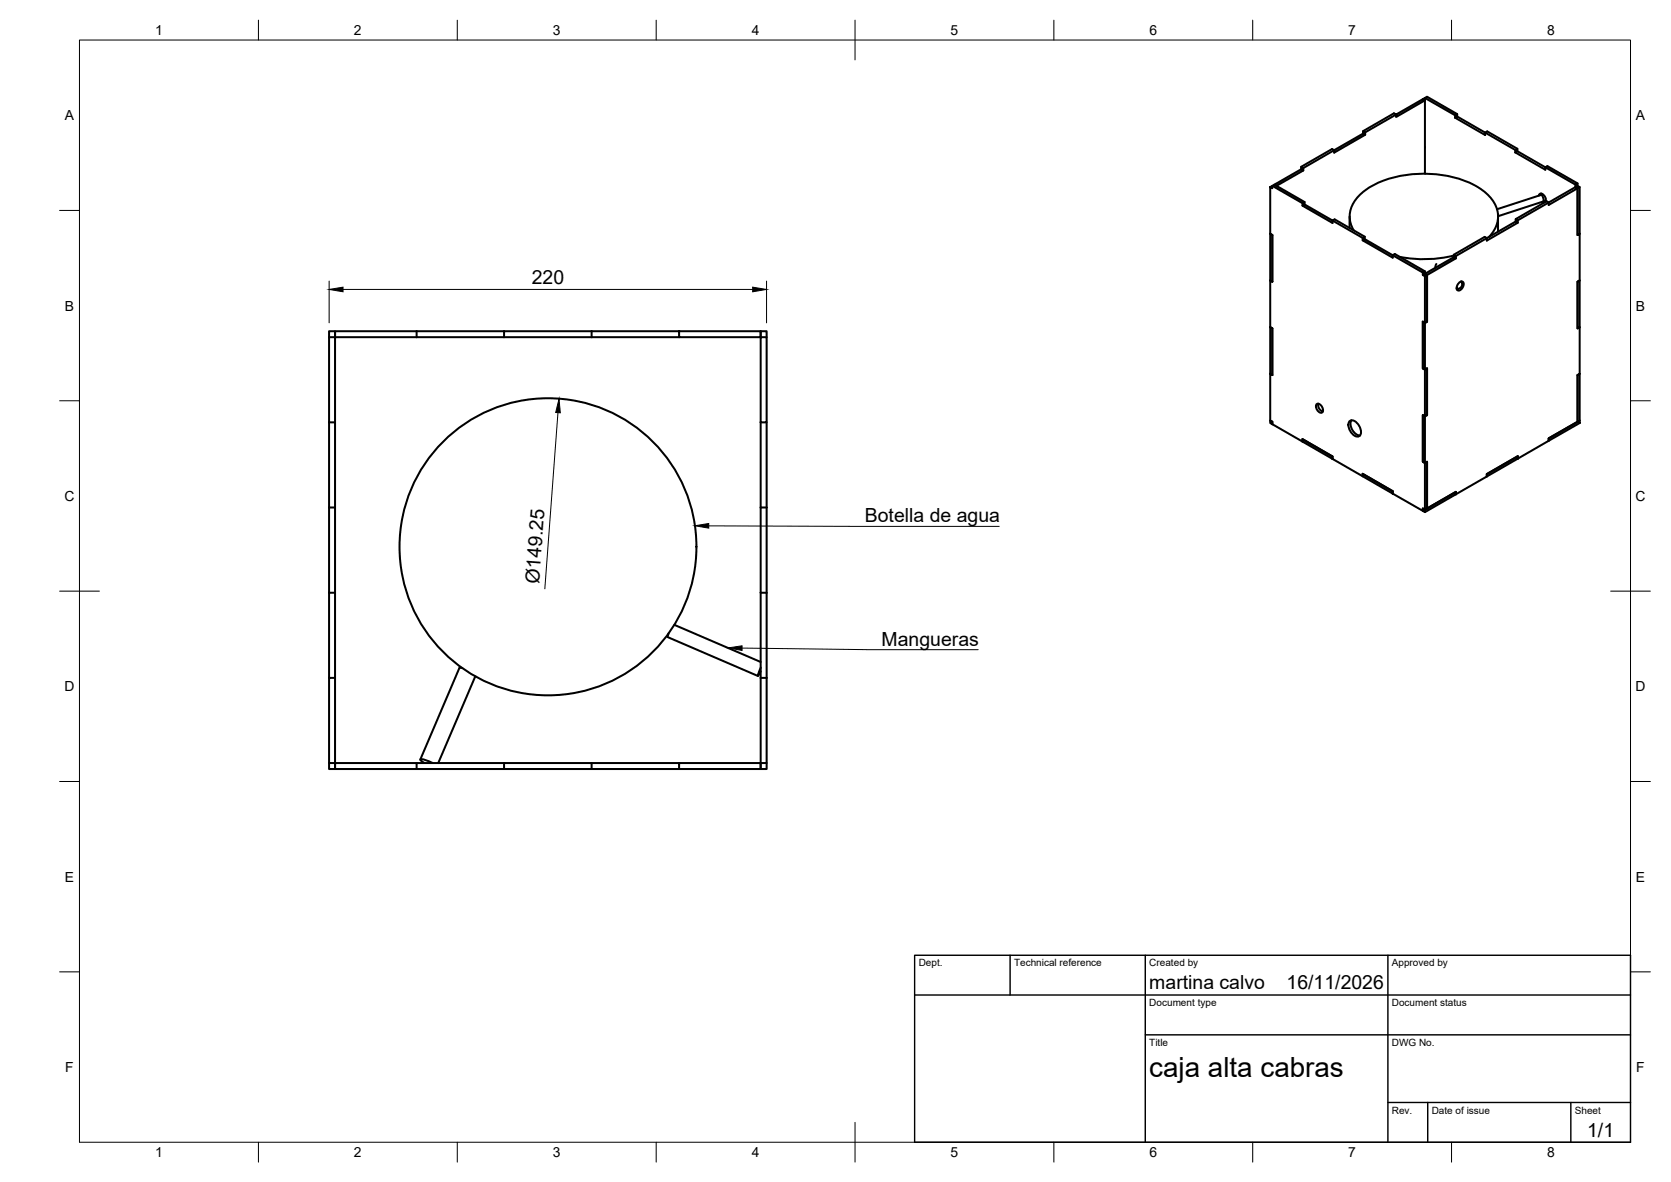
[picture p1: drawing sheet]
<svg xmlns="http://www.w3.org/2000/svg" width="420mm" height="297mm" viewBox="0 0 420 297" stroke-linecap="round" stroke-linejoin="round" font-family="sans-serif">
<!-- layer: Visible -->
<g fill="none" stroke="#000" stroke-width=".51">
<path d="M342.7 33l7.8-4.5 .5 .3 6.8-3.9 .5 .3-7.3 4.2v-.6l-7.7 4.5M342.7 33.6v-.6l.6 .3v.6M357.8 24.9l.5-.3v.6zM358.3 25.2v18.5M365.9 29.6l.5-.3 14.6 8.4M365.9 29.6l7.5 4.3v-.6l.6-.3 7.5 4.4M366.4 29.3v-.6l-.5 .3v.6M366.4 28.7l-7.6-4.4-.5 .3 7.6 4.4M381 38.3l7.6 4.4v-.7l.5-.3 7.6 4.4-.6 .3-14.6-8.4zM381.5 38v-.6l-.5 .3v.6M319.4 47l.5-.3v.6zM319.4 58.7l.5 .4v11.7l-.5-.3"/>
<path d="M319.4 47v58.7l.5 .3v.6M320.4 46.4l6.8-3.9 .5 .3-6.7 3.9M327.2 41.9l7.7-4.4 .6 .2v.7l7.8-4.5-.6-.3-15 8.6M327.2 42.5v-.6l.5 .3v.6M328 51.4v-.6l-.5 .3v.6M328 50.8l-7.6-4.4-.5 .3 7.6 4.4M339.3 54.4v2.9M340.3 57.8a6.8 6.8 0 0 1 1.5-8.7 22.8 22.8 0 0 1 15.4-5.4 25.8 25.8 0 0 1 16 4.5 7.3 7.3 0 0 1 2.7 9.2l-1.5 2.1M343.2 59.5l-7.6-4.4-.6 .3v.6l-7.5-4.3 .5-.3 14.6 8.4M376.4 52.6l11.2-3.7 .5 1.2v.5l-11.4 3.7-.1-.5M376.7 54.4v3.8M381.1 55.7l.5 .3-7.8 4.5v-.7l-.5-.3-7.8 4.5"/>
<path d="M381.1 55.7v-.6l.5 .3v.6M381.1 55.7l-15 8.6M386.9 49.1a.61 .61 0 0 1 .6-.5 .61 .61 0 0 1 .6 .4l.6 .9-.1 .8M387.5 48.6v.4M387.7 50.7l.6 .2M388.2 50.4l.5 .2M396.1 47l.6 .3-7.3 4.2v-.6l-.5-.3-7.8 4.5M396.1 46.4v.6l.6 .3v11.8l.5-.4v-11.7l-.5-.3M396.1 47l-14.5 8.4M396.7 46.1v.6l-.6 .3M397.2 47l-.5 .3v11.8l.5-.4v11.8l-.5 .3v11.7l.5-.3v11.7l-.5 .4M342.6 60.4l7.6 4.4v-.7l.5-.3 7.6 4.4-.5 .3-14.6-8.4z"/>
<path d="M343.2 60.1v-.6l-.6 .3v.6M357.8 69.1l.5 .3 .5-.3v11.7l-.5 .4-.5-.4M357.8 68.5v.6l.5-.3M358.3 68.8l7.2-4.2 .6 .3-7.3 4.2zM358.3 69.4v23.5l-.5-.3M358.3 68.2v.6l.5 .3v11.7l-.5 .4-.5-.4M361.2 66.3l-.3 1M365.5 64.6v-.6l.6 .3v.6M365.6 64.2a31.6 31.6 0 0 1-13.6 .4M366.6 72.6l-.3 .1M366.9 71.1a.65 .65 0 0 1 1.1-.1 1.54 1.54 0 0 1-1.5 2 1.42 1.42 0 0 1 .4-1.9zM367.4 70.8a1.13 1.13 0 0 1 .1 1.3 1.13 1.13 0 0 1-1.2 .5"/>
<path d="M367.5 70.7v.2M396.7 70.8l.5-.3v11.7l-.5 .3zM82.7 84.7v-1.5h1.5v1.5M84.2 84.7h86.6M104.8 83.2h-20.6v1.5M104.8 83.2h66M104.8 83.2v1.5M126.7 83.2v1.5M148.8 83.2v1.5M170.8 83.2h20.5v1.5h-20.5zM191.3 84.7h1.5v21.4h-1.5zM191.3 84.7v-1.5h1.5v1.5"/>
<path d="M319.4 82.2l.5 .3v11.8l-.5-.4M357.8 92.6l.5 .3 .5-.3v11.7l-.5 .3v-11.7l.5-.3v11.7l-.5 .3-.5-.3v11.7l.5 .4v-11.8l-.5-.3v11.7l.5 .4 .5-.4v11.8M357.8 80.8v11.8M396.7 94.3v11.7M396.7 94.3l.5-.4v11.8l-.5 .3M82.7 106.1v-21.4h1.5v21.4M82.7 106.1v64.3M82.7 106.1h1.5M84.2 106.1v64.3M191.3 106.1v64.3M192.8 106.1v64.3M319.4 105.7l.5 .3v.6l-.5-.3z"/>
<path d="M319.9 106.6l7.6 4.4v-.7l7.5 4.4v.6M327.5 110.3l7.5 4.4v.6l-7.5-4.3zM331.1 101.5a1.45 1.45 0 0 1 1.3 2.2 1.45 1.45 0 0 1-1.3-2.2zM331.5 101.4a1.76 1.76 0 0 0 1.1 2M335 115.3l7.6 4.4v-.6l7.6 4.3v.6M339.2 105.9a1.41 1.41 0 0 1 2.2 .6l.4 .5a1.99 1.99 0 0 1 0 2.6 2.52 2.52 0 0 1-2.7-2.3zM339.8 105.6a2.91 2.91 0 0 0 2.2 3.8M342.6 119.1l7.6 4.3v.6l-7.6-4.3zM373.8 119.1l7.8-4.5v.7l-7.8 4.4zM381.6 115.3v-.7l-7.8 4.5v.6l-7.7 4.5M389.4 110.2l7.8-4.5v.6l-7.8 4.5zM396.7 106l-7.3 4.2v.6l-7.8 4.5"/>
<path d="M82.7 127.5h1.5M191.3 127.5h1.5M350.2 124l7.6 4.4v-.6l.5 .3 .5-.3M358.3 128.1l7.8-4.5v.6l-7.8 4.5zM358.8 127.8v-11.8l-.5 .4v11.7l-.5-.3v.6l.5 .3M366.1 124.2v-.6l-7.3 4.2M82.7 149h1.5M168.1 159.2l-.2 .9 22.7 9.8M169.5 157l21.8 9.4M191.3 149h1.5M82.7 170.4h1.5v21.4h-1.5zM116.2 167.9h-.7l-9.8 23"/>
<path d="M119.5 170l-9.3 21.8M191.3 170.4v21.4h1.5v-21.4M191.3 170.4h1.5M191.3 167.8l-.7 2 .7-1.1M82.7 191.8v1.5h1.5v-1.5M84.2 191.8h20.6v1.5h-20.6zM104.8 191.8h44M104.8 193.3h44M108.7 191.7l-2-.8-1-.1a1.32 1.32 0 0 0 1 .9M126.7 191.8v1.5M148.8 191.8h22v1.5h-22M148.8 191.8v1.5"/>
<path d="M170.8 191.8h20.5M191.3 191.8v1.5h-20.5M191.3 191.8v1.5h1.5v-1.5"/>
<circle cx="137.8" cy="137.4" r="37.3"/>
</g>
<!-- layer: BORDER -->
<g fill="none" stroke="#000" stroke-width=".25">
<path d="M20 10.1h390v276.9h-390zM65 5.1v5M115 5.1v5M165 5.1v5M215 5.1v10M265 5.1v5M315 5.1v5M365 5.1v5M15 52.9h5M410 52.9h5M15 100.7h5M410 100.7h5"/>
<path d="M15 148.6h10M405 148.6h10M15 196.4h5M410 196.4h5M15 244.2h5M410 244.2h5M65 287v5M115 287v5M165 287v5M215 282.1v9.9M265 287v5M315 287v5"/>
<path d="M365 287v5"/>
</g>
<!-- layer: TITLEBLOCK -->
<path d="M230 240.1h180v46.9h-180zM230 250h180M254 240.1v9.9M288 240.1v46.9M349 240.1v46.9M288 260.1h122M349 277.1h61M359 277.1v9.9M395 277.1v9.9" fill="none" stroke="#000" stroke-width=".36"/>
<!-- layer: FD_Dimensions -->
<path d="M82.8 70.6v10.5M86.3 72.7h103M192.7 70.6v10.5M140.3 103.7l-3.3 44.3" fill="none" stroke="#000" stroke-width=".25"/>
<path d="M82.8 72.7l3.5-.5v1.1zM189.3 72.2l3.4 .5-3.4 .6zM140.6 100.2l.3 3.5h-1.2z" fill="#000" stroke="#000" stroke-width=".25"/>
<!-- layer: Leaders -->
<path d="M174.7 132.1l3.5-.5v1.1zM183.1 162.8l3.5-.5v1.2z" fill="#000" stroke="#000" stroke-width=".25"/>
<path d="M178.2 132.2l73 .1M186.6 162.9l31.9 .4h27.5" fill="none" stroke="#000" stroke-width=".25"/>
<text font-size="7" x="289" y="270.6">caja alta cabras</text>
<g font-size="4.9">
<text x="133.7" y="71.3">220</text>
<text x="217.5" y="131.3">Botella de agua</text>
<text x="135.5" y="146.7" transform="rotate(-86 135.5 146.7)">Ø149.25</text>
<text x="221.7" y="162.2">Mangueras</text>
<text x="289" y="248.5">martina calvo</text>
<text x="323.5" y="248.5">16/11/2026</text>
<text x="399.1" y="285.7">1/1</text>
</g>
<g font-size="3.5">
<text x="39" y="8.8">1</text>
<text x="89" y="8.8">2</text>
<text x="139" y="8.8">3</text>
<text x="189" y="8.8">4</text>
<text x="239" y="8.8">5</text>
<text x="289" y="8.8">6</text>
<text x="339" y="8.8">7</text>
<text x="389" y="8.8">8</text>
<text x="16.3" y="30.2">A</text>
<text x="411.3" y="30.2">A</text>
<text x="16.3" y="78">B</text>
<text x="411.3" y="78">B</text>
<text x="16.2" y="125.9">C</text>
<text x="411.2" y="125.9">C</text>
<text x="16.2" y="173.7">D</text>
<text x="411.2" y="173.7">D</text>
<text x="16.3" y="221.6">E</text>
<text x="411.3" y="221.6">E</text>
<text x="16.4" y="269.4">F</text>
<text x="411.4" y="269.4">F</text>
<text x="39" y="290.8">1</text>
<text x="89" y="290.8">2</text>
<text x="139" y="290.8">3</text>
<text x="189" y="290.8">4</text>
<text x="239" y="290.8">5</text>
<text x="289" y="290.8">6</text>
<text x="339" y="290.8">7</text>
<text x="389" y="290.8">8</text>
</g>
<g font-size="2.5">
<text x="231" y="242.9">Dept.</text>
<text x="255" y="242.9">Technical reference</text>
<text x="289" y="242.9">Created by</text>
<text x="350" y="242.9">Approved by</text>
<text x="289" y="252.8">Document type</text>
<text x="350" y="252.8">Document status</text>
<text x="289" y="262.9">Title</text>
<text x="350" y="262.9">DWG No.</text>
<text x="350" y="279.9">Rev.</text>
<text x="360" y="279.9">Date of issue</text>
<text x="396" y="279.9">Sheet</text>
</g>
</svg>
